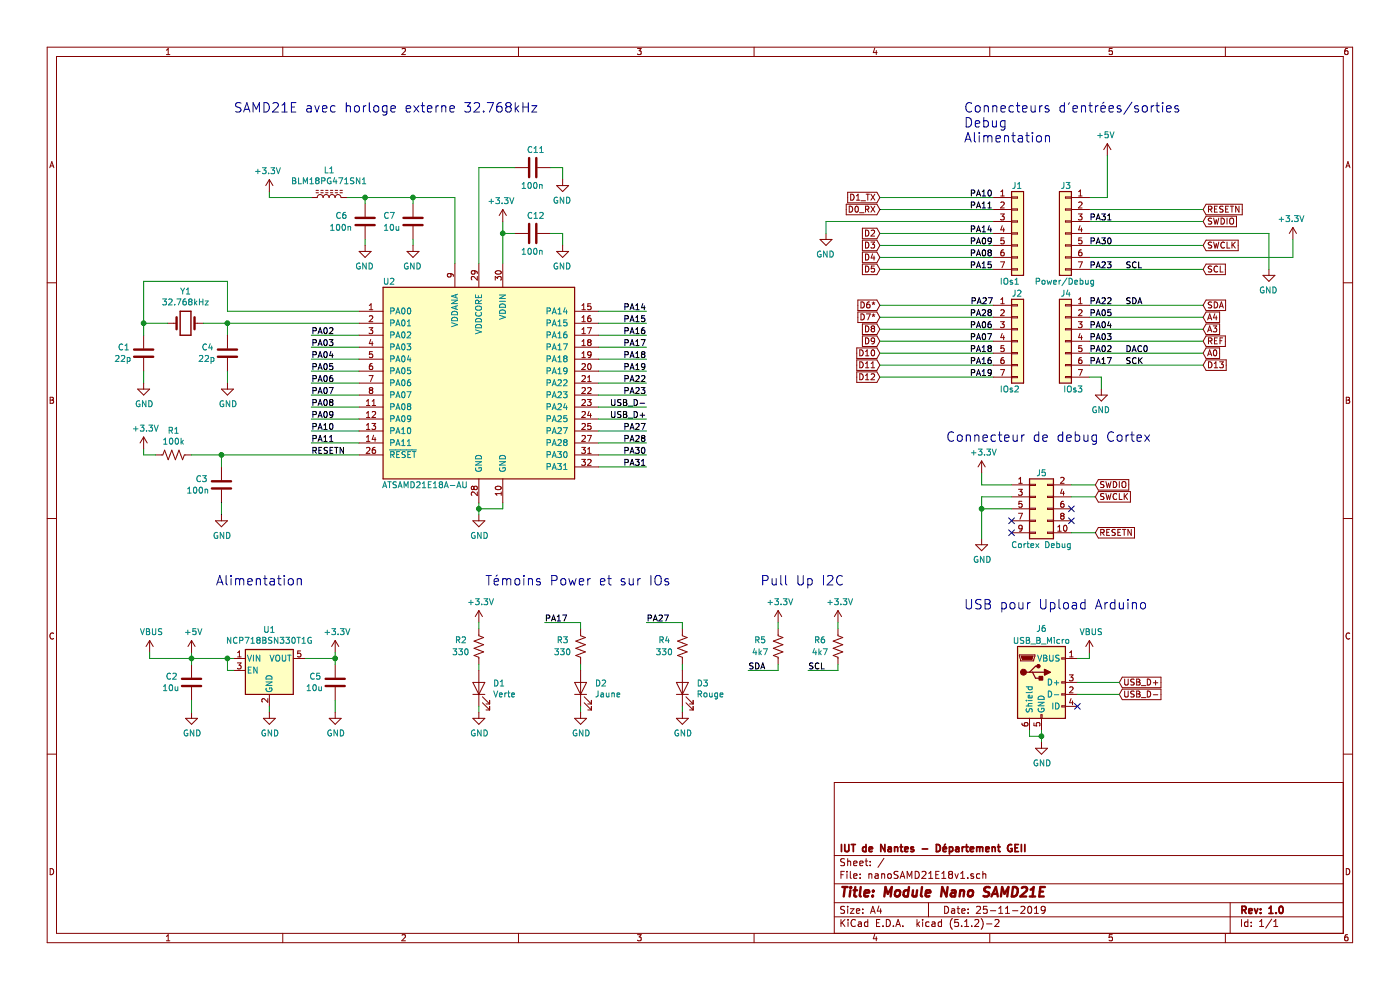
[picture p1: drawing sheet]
EESchema Schematic File Version 4
LIBS:nanoSAMD21E18v1-cache
EELAYER 29 0
EELAYER END
$Descr A4 11693 8268
encoding utf-8
Sheet 1 1
Title "Module Nano SAMD21E"
Date "25-11-2019"
Rev "1.0"
Comp "IUT de Nantes - Département GEII"
Comment1 ""
Comment2 ""
Comment3 ""
Comment4 ""
$EndDescr
$Comp
L Device:Crystal Y1
U 1 1
P 1550 2700
F 0 "Y1" H 1550 2968 50  0000 C CNN
F 1 "32.768kHz" H 1550 2877 50  0000 C CNN
F 2 "Crystal:Crystal_C38-LF_D3.0mm_L8.0mm_Horizontal" H 1550 2700 50  0001 C CNN
F 3 "https://fr.farnell.com/abracon/ab38t-32-768khz/crystal-32-768k-12-5pf-cl-watch/dp/1611828" H 1550 2700 50  0001 C CNN
	1    1550 2700
	1    0    0    -1  
$EndComp
Wire Wire Line
	1700 2700 1900 2700
Wire Wire Line
	1900 2800 1900 2700
Connection ~ 1900 2700
Wire Wire Line
	1900 2700 3000 2700
Wire Wire Line
	1900 3200 1900 3100
Wire Wire Line
	1900 2600 1900 2350
Wire Wire Line
	1900 2350 1200 2350
Wire Wire Line
	1200 2350 1200 2700
Wire Wire Line
	1200 2700 1400 2700
Wire Wire Line
	1900 2600 3000 2600
$Comp
L Device:C C1
U 1 1
P 1200 2950
F 0 "C1" H 1086 2904 50  0000 R CNN
F 1 "22p" H 1100 3000 50  0000 R CNN
F 2 "Capacitor_SMD:C_0603_1608Metric_Pad1.05x0.95mm_HandSolder" H 1238 2800 50  0001 C CNN
F 3 "https://fr.farnell.com/multicomp/mcu0603c220jct/cond-22pf-50v-5-c0g-np0-0603/dp/9406107" H 1200 2950 50  0001 C CNN
F 4 "9406107" H 1200 2950 50  0001 C CNN "CodeFarnell"
	1    1200 2950
	1    0    0    1   
$EndComp
Wire Wire Line
	1200 2700 1200 2800
Connection ~ 1200 2700
Wire Wire Line
	1200 3200 1200 3100
$Comp
L power:GND #PWR01
U 1 1
P 1200 3200
F 0 "#PWR01" H 1200 2950 50  0001 C CNN
F 1 "GND" H 1205 3027 50  0000 C CNN
F 2 "" H 1200 3200 50  0001 C CNN
F 3 "" H 1200 3200 50  0001 C CNN
	1    1200 3200
	1    0    0    -1  
$EndComp
$Comp
L power:GND #PWR07
U 1 1
P 1900 3200
F 0 "#PWR07" H 1900 2950 50  0001 C CNN
F 1 "GND" H 1905 3027 50  0000 C CNN
F 2 "" H 1900 3200 50  0001 C CNN
F 3 "" H 1900 3200 50  0001 C CNN
	1    1900 3200
	1    0    0    -1  
$EndComp
$Comp
L Device:C C4
U 1 1
P 1900 2950
F 0 "C4" H 1786 2904 50  0000 R CNN
F 1 "22p" H 1800 3000 50  0000 R CNN
F 2 "Capacitor_SMD:C_0603_1608Metric_Pad1.05x0.95mm_HandSolder" H 1938 2800 50  0001 C CNN
F 3 "https://fr.farnell.com/multicomp/mcu0603c220jct/cond-22pf-50v-5-c0g-np0-0603/dp/9406107" H 1900 2950 50  0001 C CNN
F 4 "9406107" H 1900 2950 50  0001 C CNN "CodeFarnell"
	1    1900 2950
	1    0    0    1   
$EndComp
Wire Wire Line
	2600 2800 3000 2800
Wire Wire Line
	2600 2900 3000 2900
Wire Wire Line
	2600 3000 3000 3000
Wire Wire Line
	2600 3200 3000 3200
Wire Wire Line
	2600 3300 3000 3300
$Comp
L Device:R_US R1
U 1 1
P 1450 3800
F 0 "R1" V 1245 3800 50  0000 C CNN
F 1 "100k" V 1336 3800 50  0000 C CNN
F 2 "Resistor_SMD:R_0603_1608Metric_Pad1.05x0.95mm_HandSolder" V 1490 3790 50  0001 C CNN
F 3 "https://fr.farnell.com/multicomp/mcwr06x1003ftl/res-couche-epaisse-100k-1-0-1w/dp/2447226" H 1450 3800 50  0001 C CNN
	1    1450 3800
	0    1    1    0   
$EndComp
Wire Wire Line
	1600 3800 1850 3800
Wire Wire Line
	1200 3750 1200 3800
Wire Wire Line
	1200 3800 1300 3800
$Comp
L power:+3.3V #PWR02
U 1 1
P 1200 3750
F 0 "#PWR02" H 1200 3600 50  0001 C CNN
F 1 "+3.3V" H 1215 3923 50  0000 C CNN
F 2 "" H 1200 3750 50  0001 C CNN
F 3 "" H 1200 3750 50  0001 C CNN
	1    1200 3750
	1    0    0    -1  
$EndComp
Wire Wire Line
	5400 3900 5000 3900
Wire Wire Line
	5000 3800 5400 3800
$Comp
L Device:C C12
U 1 1
P 4450 1950
F 0 "C12" V 4300 2000 50  0000 R CNN
F 1 "100n" V 4600 2050 50  0000 R CNN
F 2 "Capacitor_SMD:C_0603_1608Metric_Pad1.05x0.95mm_HandSolder" H 4488 1800 50  0001 C CNN
F 3 "https://fr.farnell.com/kemet/c0603c104m4ractu/condensateur-0-1-f-16v-20-x7r/dp/2581045" H 4450 1950 50  0001 C CNN
	1    4450 1950
	0    -1   1    0   
$EndComp
Wire Wire Line
	4000 4250 4200 4250
Wire Wire Line
	4200 4250 4200 4200
Wire Wire Line
	4000 4250 4000 4200
Wire Wire Line
	4000 4300 4000 4250
Connection ~ 4000 4250
$Comp
L power:GND #PWR019
U 1 1
P 4000 4300
F 0 "#PWR019" H 4000 4050 50  0001 C CNN
F 1 "GND" H 4005 4127 50  0000 C CNN
F 2 "" H 4000 4300 50  0001 C CNN
F 3 "" H 4000 4300 50  0001 C CNN
	1    4000 4300
	1    0    0    -1  
$EndComp
Wire Wire Line
	2600 3500 3000 3500
Wire Wire Line
	3000 3600 2600 3600
Wire Wire Line
	2600 3700 3000 3700
Wire Wire Line
	5000 2800 5400 2800
Wire Wire Line
	5000 2900 5400 2900
Wire Wire Line
	5400 3000 5000 3000
Wire Wire Line
	5000 3100 5400 3100
Text GLabel 10050 2750 2    50   Input ~ 0
A3
Wire Wire Line
	10050 2750 9100 2750
Text GLabel 10050 2650 2    50   Input ~ 0
A4
Wire Wire Line
	10050 2650 9100 2650
Text GLabel 10050 2950 2    50   Input ~ 0
A0
Wire Wire Line
	9100 2950 10050 2950
$Comp
L power:GND #PWR033
U 1 1
P 10600 2250
F 0 "#PWR033" H 10600 2000 50  0001 C CNN
F 1 "GND" H 10605 2077 50  0000 C CNN
F 2 "" H 10600 2250 50  0001 C CNN
F 3 "" H 10600 2250 50  0001 C CNN
	1    10600 2250
	-1   0    0    -1  
$EndComp
$Comp
L power:+3.3V #PWR034
U 1 1
P 10800 2000
F 0 "#PWR034" H 10800 1850 50  0001 C CNN
F 1 "+3.3V" H 10815 2173 50  0000 C CNN
F 2 "" H 10800 2000 50  0001 C CNN
F 3 "" H 10800 2000 50  0001 C CNN
	1    10800 2000
	-1   0    0    -1  
$EndComp
$Comp
L power:+5V #PWR032
U 1 1
P 9250 1300
F 0 "#PWR032" H 9250 1150 50  0001 C CNN
F 1 "+5V" H 9265 1473 50  0000 C CNN
F 2 "" H 9250 1300 50  0001 C CNN
F 3 "" H 9250 1300 50  0001 C CNN
	1    9250 1300
	-1   0    0    -1  
$EndComp
Text GLabel 10050 3050 2    50   Input ~ 0
D13
Text GLabel 10050 2050 2    50   Input ~ 0
SWCLK
Wire Wire Line
	9100 3050 10050 3050
Wire Wire Line
	9100 2050 10050 2050
$Comp
L Connector_Generic:Conn_02x05_Odd_Even J5
U 1 1
P 8650 4250
F 0 "J5" H 8700 4550 50  0000 C CNN
F 1 "Cortex Debug" H 8700 3950 50  0000 C CNN
F 2 "Connector_PinHeader_1.27mm:PinHeader_2x05_P1.27mm_Vertical" H 8650 4250 50  0001 C CNN
F 3 "https://fr.farnell.com/multicomp/2199sb-10g-301523/embase-male-2-rangee-vert-10voies/dp/1577743" H 8650 4250 50  0001 C CNN
	1    8650 4250
	1    0    0    -1  
$EndComp
NoConn ~ 8450 4350
NoConn ~ 8450 4450
NoConn ~ 8950 4250
NoConn ~ 8950 4350
Text GLabel 9150 4050 2    50   Input ~ 0
SWDIO
Text GLabel 9150 4150 2    50   Input ~ 0
SWCLK
Text GLabel 9150 4450 2    50   Input ~ 0
RESETN
$Comp
L power:+3.3V #PWR028
U 1 1
P 8200 3950
F 0 "#PWR028" H 8200 3800 50  0001 C CNN
F 1 "+3.3V" H 8215 4123 50  0000 C CNN
F 2 "" H 8200 3950 50  0001 C CNN
F 3 "" H 8200 3950 50  0001 C CNN
	1    8200 3950
	1    0    0    -1  
$EndComp
Wire Wire Line
	8450 4050 8200 4050
Wire Wire Line
	8200 4050 8200 3950
Wire Wire Line
	9150 4050 8950 4050
Wire Wire Line
	9150 4150 8950 4150
Wire Wire Line
	9150 4450 8950 4450
$Comp
L power:GND #PWR029
U 1 1
P 8200 4500
F 0 "#PWR029" H 8200 4250 50  0001 C CNN
F 1 "GND" H 8205 4327 50  0000 C CNN
F 2 "" H 8200 4500 50  0001 C CNN
F 3 "" H 8200 4500 50  0001 C CNN
	1    8200 4500
	1    0    0    -1  
$EndComp
Wire Wire Line
	8450 4150 8200 4150
Wire Wire Line
	8200 4150 8200 4250
Wire Wire Line
	8450 4250 8200 4250
Connection ~ 8200 4250
Wire Wire Line
	8200 4250 8200 4500
$Comp
L Regulator_Linear:AP2112K-3.3 U1
U 1 1
P 2250 5600
F 0 "U1" H 2250 5942 50  0000 C CNN
F 1 "NCP718BSN330T1G" H 2250 5851 50  0000 C CNN
F 2 "Package_TO_SOT_SMD:SOT-23-5" H 2250 5925 50  0001 C CNN
F 3 "http://www.farnell.com/datasheets/2711392.pdf?_ga=2.128431375.2016276208.1563793213-783736631.1557502390&_gac=1.24793032.1563307768.CjwKCAjw67XpBRBqEiwA5RCocQzq7OHHN_cDmO5K4mRKaW0oesHhASslAwVfTbCNhmgxy2ZB2NqXABoCco0QAvD_BwE" H 2250 5700 50  0001 C CNN
F 4 "2981166" H 2250 5600 50  0001 C CNN "CodeFarnell"
	1    2250 5600
	1    0    0    -1  
$EndComp
$Comp
L power:GND #PWR05
U 1 1
P 1600 5950
F 0 "#PWR05" H 1600 5700 50  0001 C CNN
F 1 "GND" H 1605 5777 50  0000 C CNN
F 2 "" H 1600 5950 50  0001 C CNN
F 3 "" H 1600 5950 50  0001 C CNN
	1    1600 5950
	1    0    0    -1  
$EndComp
$Comp
L Device:C C2
U 1 1
P 1600 5700
F 0 "C2" H 1486 5654 50  0000 R CNN
F 1 "10u" H 1500 5750 50  0000 R CNN
F 2 "Capacitor_SMD:C_0603_1608Metric_Pad1.05x0.95mm_HandSolder" H 1638 5550 50  0001 C CNN
F 3 "https://fr.farnell.com/murata/grm188r60j106me47d/condensateur-10-f-6-3v-20-x5r/dp/1735528" H 1600 5700 50  0001 C CNN
	1    1600 5700
	1    0    0    1   
$EndComp
Wire Wire Line
	1600 5850 1600 5950
Wire Wire Line
	1950 5500 1900 5500
Wire Wire Line
	1600 5500 1600 5550
Wire Wire Line
	1950 5600 1900 5600
Wire Wire Line
	1900 5600 1900 5500
Connection ~ 1900 5500
Wire Wire Line
	1900 5500 1600 5500
Wire Wire Line
	2250 5950 2250 5900
$Comp
L power:GND #PWR08
U 1 1
P 2250 5950
F 0 "#PWR08" H 2250 5700 50  0001 C CNN
F 1 "GND" H 2255 5777 50  0000 C CNN
F 2 "" H 2250 5950 50  0001 C CNN
F 3 "" H 2250 5950 50  0001 C CNN
	1    2250 5950
	1    0    0    -1  
$EndComp
Wire Wire Line
	1600 5450 1600 5500
Connection ~ 1600 5500
$Comp
L power:+3.3V #PWR010
U 1 1
P 2800 5450
F 0 "#PWR010" H 2800 5300 50  0001 C CNN
F 1 "+3.3V" H 2815 5623 50  0000 C CNN
F 2 "" H 2800 5450 50  0001 C CNN
F 3 "" H 2800 5450 50  0001 C CNN
	1    2800 5450
	1    0    0    -1  
$EndComp
$Comp
L power:+5V #PWR04
U 1 1
P 1600 5450
F 0 "#PWR04" H 1600 5300 50  0001 C CNN
F 1 "+5V" H 1615 5623 50  0000 C CNN
F 2 "" H 1600 5450 50  0001 C CNN
F 3 "" H 1600 5450 50  0001 C CNN
	1    1600 5450
	1    0    0    -1  
$EndComp
$Comp
L Device:C C5
U 1 1
P 2800 5700
F 0 "C5" H 2686 5654 50  0000 R CNN
F 1 "10u" H 2700 5750 50  0000 R CNN
F 2 "Capacitor_SMD:C_0603_1608Metric_Pad1.05x0.95mm_HandSolder" H 2838 5550 50  0001 C CNN
F 3 "https://fr.farnell.com/murata/grm188r60j106me47d/condensateur-10-f-6-3v-20-x5r/dp/1735528" H 2800 5700 50  0001 C CNN
	1    2800 5700
	1    0    0    1   
$EndComp
Wire Wire Line
	2800 5450 2800 5500
Wire Wire Line
	2800 5500 2550 5500
Connection ~ 2800 5500
Wire Wire Line
	2800 5500 2800 5550
Wire Wire Line
	2800 5950 2800 5850
$Comp
L power:GND #PWR011
U 1 1
P 2800 5950
F 0 "#PWR011" H 2800 5700 50  0001 C CNN
F 1 "GND" H 2805 5777 50  0000 C CNN
F 2 "" H 2800 5950 50  0001 C CNN
F 3 "" H 2800 5950 50  0001 C CNN
	1    2800 5950
	1    0    0    -1  
$EndComp
$Comp
L Connector:USB_B_Micro J6
U 1 1
P 8700 5700
F 0 "J6" H 8700 6150 50  0000 C CNN
F 1 "USB_B_Micro" H 8700 6050 50  0000 C CNN
F 2 "Connector_USB:USB_Micro-B_Amphenol_10103594-0001LF_Horizontal" H 8850 5650 50  0001 C CNN
F 3 "https://fr.farnell.com/amphenol-icc-fci/10118194-0001lf/micro-usb-2-0-type-b-femelle-cms/dp/2668482" H 8850 5650 50  0001 C CNN
	1    8700 5700
	1    0    0    -1  
$EndComp
Wire Wire Line
	9100 5450 9100 5500
Wire Wire Line
	9100 5500 9000 5500
Text GLabel 9350 5800 2    50   Input ~ 0
USB_D-
Wire Wire Line
	9000 5800 9350 5800
Text GLabel 9350 5700 2    50   Input ~ 0
USB_D+
Wire Wire Line
	9000 5700 9350 5700
NoConn ~ 9000 5900
Wire Wire Line
	8700 6200 8700 6150
$Comp
L power:GND #PWR030
U 1 1
P 8700 6200
F 0 "#PWR030" H 8700 5950 50  0001 C CNN
F 1 "GND" H 8705 6027 50  0000 C CNN
F 2 "" H 8700 6200 50  0001 C CNN
F 3 "" H 8700 6200 50  0001 C CNN
	1    8700 6200
	1    0    0    -1  
$EndComp
Wire Wire Line
	8600 6100 8600 6150
Wire Wire Line
	8600 6150 8700 6150
Connection ~ 8700 6150
Wire Wire Line
	8700 6150 8700 6100
$Comp
L power:VBUS #PWR03
U 1 1
P 1250 5450
F 0 "#PWR03" H 1250 5300 50  0001 C CNN
F 1 "VBUS" H 1265 5623 50  0000 C CNN
F 2 "" H 1250 5450 50  0001 C CNN
F 3 "" H 1250 5450 50  0001 C CNN
	1    1250 5450
	1    0    0    -1  
$EndComp
Wire Wire Line
	1250 5500 1250 5450
$Comp
L power:VBUS #PWR031
U 1 1
P 9100 5450
F 0 "#PWR031" H 9100 5300 50  0001 C CNN
F 1 "VBUS" H 9115 5623 50  0000 C CNN
F 2 "" H 9100 5450 50  0001 C CNN
F 3 "" H 9100 5450 50  0001 C CNN
	1    9100 5450
	1    0    0    -1  
$EndComp
Text GLabel 10050 1750 2    50   Input ~ 0
RESETN
Wire Wire Line
	7350 1750 8300 1750
Wire Wire Line
	7350 1650 8300 1650
Text GLabel 7350 1650 0    50   Input ~ 0
D1_TX
Text GLabel 7350 1750 0    50   Input ~ 0
D0_RX
$Comp
L power:GND #PWR027
U 1 1
P 6900 1950
F 0 "#PWR027" H 6900 1700 50  0001 C CNN
F 1 "GND" H 6905 1777 50  0000 C CNN
F 2 "" H 6900 1950 50  0001 C CNN
F 3 "" H 6900 1950 50  0001 C CNN
	1    6900 1950
	-1   0    0    -1  
$EndComp
Wire Wire Line
	7350 2850 8300 2850
Text GLabel 7350 2850 0    50   Input ~ 0
D9
Wire Wire Line
	7350 2750 8300 2750
Text GLabel 7350 2750 0    50   Input ~ 0
D8
Wire Wire Line
	7350 2650 8300 2650
Text GLabel 7350 2650 0    50   Input ~ 0
D7*
Wire Wire Line
	7350 2550 8300 2550
Text GLabel 7350 2550 0    50   Input ~ 0
D6*
Wire Wire Line
	7350 2250 8300 2250
Text GLabel 7350 2250 0    50   Input ~ 0
D5
Wire Wire Line
	7350 2150 8300 2150
Text GLabel 7350 2150 0    50   Input ~ 0
D4
Wire Wire Line
	7350 2050 8300 2050
Text GLabel 7350 2050 0    50   Input ~ 0
D3
Wire Wire Line
	7350 1950 8300 1950
Text GLabel 7350 1950 0    50   Input ~ 0
D2
Wire Wire Line
	7350 2950 8300 2950
Text GLabel 7350 2950 0    50   Input ~ 0
D10
Wire Wire Line
	7350 3050 8300 3050
Text GLabel 7350 3050 0    50   Input ~ 0
D11
Text Label 8100 1650 0    50   ~ 0
PA10
Text Label 8100 1750 0    50   ~ 0
PA11
Text Label 8100 1950 0    50   ~ 0
PA14
Text Label 8100 2050 0    50   ~ 0
PA09
Text Label 8100 2150 0    50   ~ 0
PA08
Text Label 8100 2250 0    50   ~ 0
PA15
Text Label 8100 2750 0    50   ~ 0
PA06
Text Label 8100 2850 0    50   ~ 0
PA07
Text Label 8100 2950 0    50   ~ 0
PA18
Text Label 9100 2050 0    50   ~ 0
PA30
Text Label 9100 3050 0    50   ~ 0
PA17
Text Label 9100 2950 0    50   ~ 0
PA02
Text Label 9100 2750 0    50   ~ 0
PA04
Text Label 9100 2650 0    50   ~ 0
PA05
Text Label 9400 2550 0    50   ~ 0
SDA
Text Label 9400 2250 0    50   ~ 0
SCL
Text Label 9400 2950 0    50   ~ 0
DAC0
Text Label 2600 3500 0    50   ~ 0
PA09
Text Label 2600 3600 0    50   ~ 0
PA10
Text Label 2600 3700 0    50   ~ 0
PA11
Text Label 2600 2800 0    50   ~ 0
PA02
Text Label 2600 2900 0    50   ~ 0
PA03
Text Label 5400 2900 2    50   ~ 0
PA17
Text Label 5400 3800 2    50   ~ 0
PA30
Text Label 5400 3900 2    50   ~ 0
PA31
Text Label 5400 3100 2    50   ~ 0
PA19
Text Label 5400 2800 2    50   ~ 0
PA16
Text Label 5400 3000 2    50   ~ 0
PA18
Text Label 2600 3200 0    50   ~ 0
PA06
Text Label 2600 3000 0    50   ~ 0
PA04
Wire Wire Line
	2600 3100 3000 3100
Text Label 2600 3100 0    50   ~ 0
PA05
Text Label 2600 3300 0    50   ~ 0
PA07
Text Label 9400 3050 0    50   ~ 0
SCK
Wire Wire Line
	1250 5500 1600 5500
$Comp
L Device:C C3
U 1 1
P 1850 4050
F 0 "C3" H 1736 4004 50  0000 R CNN
F 1 "100n" H 1750 4100 50  0000 R CNN
F 2 "Capacitor_SMD:C_0603_1608Metric_Pad1.05x0.95mm_HandSolder" H 1888 3900 50  0001 C CNN
F 3 "https://fr.farnell.com/kemet/c0603c104m4ractu/condensateur-0-1-f-16v-20-x7r/dp/2581045" H 1850 4050 50  0001 C CNN
	1    1850 4050
	1    0    0    1   
$EndComp
Wire Wire Line
	1850 3800 1850 3900
Wire Wire Line
	1850 4300 1850 4200
$Comp
L power:GND #PWR06
U 1 1
P 1850 4300
F 0 "#PWR06" H 1850 4050 50  0001 C CNN
F 1 "GND" H 1855 4127 50  0000 C CNN
F 2 "" H 1850 4300 50  0001 C CNN
F 3 "" H 1850 4300 50  0001 C CNN
	1    1850 4300
	1    0    0    -1  
$EndComp
$Comp
L power:+3.3V #PWR016
U 1 1
P 4000 5200
F 0 "#PWR016" H 4000 5050 50  0001 C CNN
F 1 "+3.3V" H 4015 5373 50  0000 C CNN
F 2 "" H 4000 5200 50  0001 C CNN
F 3 "" H 4000 5200 50  0001 C CNN
	1    4000 5200
	1    0    0    -1  
$EndComp
$Comp
L Device:R_US R2
U 1 1
P 4000 5400
F 0 "R2" H 4150 5350 50  0000 C CNN
F 1 "330" H 4150 5450 50  0000 C CNN
F 2 "Resistor_SMD:R_0603_1608Metric_Pad1.05x0.95mm_HandSolder" V 4040 5390 50  0001 C CNN
F 3 "https://fr.farnell.com/multicomp/mcwr06x3300ftl/res-couche-epaisse-330r-1-0-1w/dp/2447339" H 4000 5400 50  0001 C CNN
	1    4000 5400
	-1   0    0    1   
$EndComp
Wire Wire Line
	4000 5200 4000 5250
Wire Wire Line
	4000 5600 4000 5550
$Comp
L Device:LED D1
U 1 1
P 4000 5750
F 0 "D1" V 4039 5633 50  0000 R CNN
F 1 "Verte" V 3948 5633 50  0000 R CNN
F 2 "LED_SMD:LED_0603_1608Metric_Pad1.05x0.95mm_HandSolder" H 4000 5750 50  0001 C CNN
F 3 "https://fr.farnell.com/kingbright/kpt-1608cgck/led-vert-0603-cms/dp/2099220" H 4000 5750 50  0001 C CNN
	1    4000 5750
	0    -1   -1   0   
$EndComp
Wire Wire Line
	4000 5950 4000 5900
$Comp
L power:GND #PWR017
U 1 1
P 4000 5950
F 0 "#PWR017" H 4000 5700 50  0001 C CNN
F 1 "GND" H 4005 5777 50  0000 C CNN
F 2 "" H 4000 5950 50  0001 C CNN
F 3 "" H 4000 5950 50  0001 C CNN
	1    4000 5950
	1    0    0    -1  
$EndComp
$Comp
L Device:R_US R3
U 1 1
P 4850 5400
F 0 "R3" H 5000 5350 50  0000 C CNN
F 1 "330" H 5000 5450 50  0000 C CNN
F 2 "Resistor_SMD:R_0603_1608Metric_Pad1.05x0.95mm_HandSolder" V 4890 5390 50  0001 C CNN
F 3 "https://fr.farnell.com/multicomp/mcwr06x3300ftl/res-couche-epaisse-330r-1-0-1w/dp/2447339" H 4850 5400 50  0001 C CNN
	1    4850 5400
	-1   0    0    1   
$EndComp
Wire Wire Line
	4850 5200 4850 5250
Wire Wire Line
	4850 5600 4850 5550
$Comp
L Device:LED D2
U 1 1
P 4850 5750
F 0 "D2" V 4889 5632 50  0000 R CNN
F 1 "Jaune" V 4798 5632 50  0000 R CNN
F 2 "LED_SMD:LED_0603_1608Metric_Pad1.05x0.95mm_HandSolder" H 4850 5750 50  0001 C CNN
F 3 "https://fr.farnell.com/kingbright/kpt-1608yc/led-jaune-0603-cms/dp/2099227" H 4850 5750 50  0001 C CNN
	1    4850 5750
	0    -1   -1   0   
$EndComp
Wire Wire Line
	4850 5950 4850 5900
$Comp
L power:GND #PWR023
U 1 1
P 4850 5950
F 0 "#PWR023" H 4850 5700 50  0001 C CNN
F 1 "GND" H 4855 5777 50  0000 C CNN
F 2 "" H 4850 5950 50  0001 C CNN
F 3 "" H 4850 5950 50  0001 C CNN
	1    4850 5950
	1    0    0    -1  
$EndComp
Wire Wire Line
	4550 5200 4850 5200
Text Label 4550 5200 0    50   ~ 0
PA17
$Comp
L MesComposants:ATSAMD21E18A-AU U2
U 1 1
P 4000 3200
F 0 "U2" H 3250 4050 50  0000 C CNN
F 1 "ATSAMD21E18A-AU" H 3550 2350 50  0000 C CNN
F 2 "Package_QFP:TQFP-32_7x7mm_P0.8mm" H 5000 4100 50  0001 C CNN
F 3 "http://ww1.microchip.com/downloads/en/DeviceDoc/60001477A.pdf" H 4000 3200 50  0001 C CNN
	1    4000 3200
	1    0    0    -1  
$EndComp
Wire Wire Line
	4200 2200 4200 1950
Wire Wire Line
	4200 1950 4300 1950
Wire Wire Line
	4600 1950 4700 1950
Wire Wire Line
	4700 1950 4700 2050
$Comp
L power:GND #PWR022
U 1 1
P 4700 2050
F 0 "#PWR022" H 4700 1800 50  0001 C CNN
F 1 "GND" H 4705 1877 50  0000 C CNN
F 2 "" H 4700 2050 50  0001 C CNN
F 3 "" H 4700 2050 50  0001 C CNN
	1    4700 2050
	-1   0    0    -1  
$EndComp
Wire Wire Line
	4200 1850 4200 1950
Connection ~ 4200 1950
$Comp
L power:+3.3V #PWR020
U 1 1
P 4200 1850
F 0 "#PWR020" H 4200 1700 50  0001 C CNN
F 1 "+3.3V" H 4215 2023 50  0000 C CNN
F 2 "" H 4200 1850 50  0001 C CNN
F 3 "" H 4200 1850 50  0001 C CNN
	1    4200 1850
	-1   0    0    -1  
$EndComp
$Comp
L Device:C C11
U 1 1
P 4450 1400
F 0 "C11" V 4300 1450 50  0000 R CNN
F 1 "100n" V 4600 1500 50  0000 R CNN
F 2 "Capacitor_SMD:C_0603_1608Metric_Pad1.05x0.95mm_HandSolder" H 4488 1250 50  0001 C CNN
F 3 "https://fr.farnell.com/kemet/c0603c104m4ractu/condensateur-0-1-f-16v-20-x7r/dp/2581045" H 4450 1400 50  0001 C CNN
	1    4450 1400
	0    -1   1    0   
$EndComp
Wire Wire Line
	4300 1400 4000 1400
Wire Wire Line
	4000 1400 4000 2200
Wire Wire Line
	4600 1400 4700 1400
Wire Wire Line
	4700 1400 4700 1500
$Comp
L power:GND #PWR021
U 1 1
P 4700 1500
F 0 "#PWR021" H 4700 1250 50  0001 C CNN
F 1 "GND" H 4705 1327 50  0000 C CNN
F 2 "" H 4700 1500 50  0001 C CNN
F 3 "" H 4700 1500 50  0001 C CNN
	1    4700 1500
	-1   0    0    -1  
$EndComp
Wire Wire Line
	3000 3800 1850 3800
Connection ~ 1850 3800
Text Label 2600 3800 0    50   ~ 0
RESETN
Text Label 5400 3500 2    50   ~ 0
USB_D+
Text Label 5400 3400 2    50   ~ 0
USB_D-
Wire Wire Line
	5400 3500 5000 3500
Wire Wire Line
	5400 3400 5000 3400
$Comp
L Device:L_Core_Ferrite L1
U 1 1
P 2750 1650
F 0 "L1" V 2975 1650 50  0000 C CNN
F 1 "BLM18PG471SN1" V 2884 1650 50  0000 C CNN
F 2 "Inductor_SMD:L_0603_1608Metric_Pad1.05x0.95mm_HandSolder" H 2750 1650 50  0001 C CNN
F 3 "https://fr.farnell.com/murata/blm18pg471sn1d/perle-de-ferrite-0603-470-ohms/dp/1515745" H 2750 1650 50  0001 C CNN
	1    2750 1650
	0    -1   -1   0   
$EndComp
$Comp
L Device:C C6
U 1 1
P 3050 1850
F 0 "C6" H 3300 1900 50  0000 R CNN
F 1 "100n" H 3350 1800 50  0000 R CNN
F 2 "Capacitor_SMD:C_0603_1608Metric_Pad1.05x0.95mm_HandSolder" H 3088 1700 50  0001 C CNN
F 3 "https://fr.farnell.com/kemet/c0603c104m4ractu/condensateur-0-1-f-16v-20-x7r/dp/2581045" H 3050 1850 50  0001 C CNN
	1    3050 1850
	-1   0    0    -1  
$EndComp
$Comp
L Device:C C7
U 1 1
P 3450 1850
F 0 "C7" H 3700 1900 50  0000 R CNN
F 1 "10u" H 3700 1800 50  0000 R CNN
F 2 "Capacitor_SMD:C_0603_1608Metric_Pad1.05x0.95mm_HandSolder" H 3488 1700 50  0001 C CNN
F 3 "https://fr.farnell.com/murata/grm188r60j106me47d/condensateur-10-f-6-3v-20-x5r/dp/1735528" H 3450 1850 50  0001 C CNN
	1    3450 1850
	-1   0    0    -1  
$EndComp
Wire Wire Line
	2900 1650 3050 1650
Wire Wire Line
	3050 1650 3050 1700
Wire Wire Line
	3050 1650 3450 1650
Wire Wire Line
	3450 1650 3450 1700
Connection ~ 3050 1650
Wire Wire Line
	3050 2050 3050 2000
Wire Wire Line
	3450 2050 3450 2000
$Comp
L power:GND #PWR014
U 1 1
P 3450 2050
F 0 "#PWR014" H 3450 1800 50  0001 C CNN
F 1 "GND" H 3455 1877 50  0000 C CNN
F 2 "" H 3450 2050 50  0001 C CNN
F 3 "" H 3450 2050 50  0001 C CNN
	1    3450 2050
	-1   0    0    -1  
$EndComp
$Comp
L power:GND #PWR012
U 1 1
P 3050 2050
F 0 "#PWR012" H 3050 1800 50  0001 C CNN
F 1 "GND" H 3055 1877 50  0000 C CNN
F 2 "" H 3050 2050 50  0001 C CNN
F 3 "" H 3050 2050 50  0001 C CNN
	1    3050 2050
	-1   0    0    -1  
$EndComp
Wire Wire Line
	3450 1650 3800 1650
Wire Wire Line
	3800 1650 3800 2200
Connection ~ 3450 1650
Wire Wire Line
	2250 1650 2600 1650
Wire Wire Line
	2250 1600 2250 1650
$Comp
L power:+3.3V #PWR09
U 1 1
P 2250 1600
F 0 "#PWR09" H 2250 1450 50  0001 C CNN
F 1 "+3.3V" H 2265 1773 50  0000 C CNN
F 2 "" H 2250 1600 50  0001 C CNN
F 3 "" H 2250 1600 50  0001 C CNN
	1    2250 1600
	-1   0    0    -1  
$EndComp
Wire Wire Line
	5400 3200 5000 3200
Wire Wire Line
	5400 3300 5000 3300
Text Label 5400 3200 2    50   ~ 0
PA22
Text Label 5400 3300 2    50   ~ 0
PA23
Text Label 8100 3050 0    50   ~ 0
PA16
Wire Wire Line
	10050 2250 9100 2250
Wire Wire Line
	10050 2550 9100 2550
Text Label 9100 2550 0    50   ~ 0
PA22
Text Label 9100 2250 0    50   ~ 0
PA23
Text GLabel 10050 2250 2    50   Input ~ 0
SCL
Text GLabel 10050 2550 2    50   Input ~ 0
SDA
Text GLabel 10050 1850 2    50   Input ~ 0
SWDIO
Wire Wire Line
	9100 1850 10050 1850
Text Label 9100 1850 0    50   ~ 0
PA31
Wire Wire Line
	9250 1300 9250 1650
Wire Wire Line
	9250 1650 9100 1650
Wire Wire Line
	7350 3150 8300 3150
Text GLabel 7350 3150 0    50   Input ~ 0
D12
Text Label 8100 3150 0    50   ~ 0
PA19
Wire Wire Line
	8300 1850 6900 1850
Wire Wire Line
	6900 1850 6900 1950
Wire Wire Line
	10050 1750 9100 1750
Wire Wire Line
	9100 1950 10600 1950
Wire Wire Line
	10600 1950 10600 2250
Wire Wire Line
	9100 2150 10800 2150
Wire Wire Line
	10800 2150 10800 2000
Wire Wire Line
	5400 3600 5000 3600
Text Label 5400 3600 2    50   ~ 0
PA27
Wire Wire Line
	2600 3400 3000 3400
Text Label 2600 3400 0    50   ~ 0
PA08
$Comp
L Connector_Generic:Conn_01x07 J1
U 1 1
P 8500 1950
F 0 "J1" H 8450 2350 50  0000 L CNN
F 1 "IOs1" H 8350 1550 50  0000 L CNN
F 2 "Connector_PinHeader_2.54mm:PinHeader_1x07_P2.54mm_Vertical" H 8500 1950 50  0001 C CNN
F 3 "https://fr.farnell.com/molex/22-28-4070/conn-header-7-voies-1-rangee-2/dp/3049534" H 8500 1950 50  0001 C CNN
	1    8500 1950
	1    0    0    -1  
$EndComp
Wire Wire Line
	5000 2700 5400 2700
Text Label 5400 2700 2    50   ~ 0
PA15
Wire Wire Line
	5000 2600 5400 2600
Text Label 5400 2600 2    50   ~ 0
PA14
$Comp
L Device:R_US R4
U 1 1
P 5700 5400
F 0 "R4" H 5850 5350 50  0000 C CNN
F 1 "330" H 5850 5450 50  0000 C CNN
F 2 "Resistor_SMD:R_0603_1608Metric_Pad1.05x0.95mm_HandSolder" V 5740 5390 50  0001 C CNN
F 3 "https://fr.farnell.com/multicomp/mcwr06x3300ftl/res-couche-epaisse-330r-1-0-1w/dp/2447339" H 5700 5400 50  0001 C CNN
	1    5700 5400
	-1   0    0    1   
$EndComp
Wire Wire Line
	5700 5200 5700 5250
Wire Wire Line
	5700 5600 5700 5550
$Comp
L Device:LED D3
U 1 1
P 5700 5750
F 0 "D3" V 5739 5632 50  0000 R CNN
F 1 "Rouge" V 5648 5632 50  0000 R CNN
F 2 "LED_SMD:LED_0603_1608Metric_Pad1.05x0.95mm_HandSolder" H 5700 5750 50  0001 C CNN
F 3 "https://fr.farnell.com/kingbright/kpt-1608ec/led-rouge-0603-cms/dp/2099221" H 5700 5750 50  0001 C CNN
	1    5700 5750
	0    -1   -1   0   
$EndComp
Wire Wire Line
	5700 5950 5700 5900
$Comp
L power:GND #PWR026
U 1 1
P 5700 5950
F 0 "#PWR026" H 5700 5700 50  0001 C CNN
F 1 "GND" H 5705 5777 50  0000 C CNN
F 2 "" H 5700 5950 50  0001 C CNN
F 3 "" H 5700 5950 50  0001 C CNN
	1    5700 5950
	1    0    0    -1  
$EndComp
Wire Wire Line
	5400 5200 5700 5200
Text Label 5400 5200 0    50   ~ 0
PA27
Wire Wire Line
	5400 3700 5000 3700
Text Label 5400 3700 2    50   ~ 0
PA28
Text Label 8100 2650 0    50   ~ 0
PA28
Text Label 9100 2850 0    50   ~ 0
PA03
Wire Wire Line
	9100 2850 10050 2850
Text GLabel 10050 2850 2    50   Input ~ 0
REF
Text Label 8300 2550 2    50   ~ 0
PA27
$Comp
L Connector_Generic:Conn_01x07 J2
U 1 1
P 8500 2850
F 0 "J2" H 8450 3250 50  0000 L CNN
F 1 "IOs2" H 8350 2450 50  0000 L CNN
F 2 "Connector_PinHeader_2.54mm:PinHeader_1x07_P2.54mm_Vertical" H 8500 2850 50  0001 C CNN
F 3 "https://fr.farnell.com/molex/22-28-4070/conn-header-7-voies-1-rangee-2/dp/3049534" H 8500 2850 50  0001 C CNN
	1    8500 2850
	1    0    0    -1  
$EndComp
$Comp
L Connector_Generic:Conn_01x07 J3
U 1 1
P 8900 1950
F 0 "J3" H 8850 2350 50  0000 L CNN
F 1 "Power/Debug" H 8650 1550 50  0000 L CNN
F 2 "Connector_PinHeader_2.54mm:PinHeader_1x07_P2.54mm_Vertical" H 8900 1950 50  0001 C CNN
F 3 "https://fr.farnell.com/molex/22-28-4070/conn-header-7-voies-1-rangee-2/dp/3049534" H 8900 1950 50  0001 C CNN
	1    8900 1950
	-1   0    0    -1  
$EndComp
$Comp
L Connector_Generic:Conn_01x07 J4
U 1 1
P 8900 2850
F 0 "J4" H 8850 3250 50  0000 L CNN
F 1 "IOs3" H 8750 2450 50  0000 L CNN
F 2 "Connector_PinHeader_2.54mm:PinHeader_1x07_P2.54mm_Vertical" H 8900 2850 50  0001 C CNN
F 3 "https://fr.farnell.com/molex/22-28-4070/conn-header-7-voies-1-rangee-2/dp/3049534" H 8900 2850 50  0001 C CNN
	1    8900 2850
	-1   0    0    -1  
$EndComp
$Comp
L power:GND #PWR0101
U 1 1
P 9200 3250
F 0 "#PWR0101" H 9200 3000 50  0001 C CNN
F 1 "GND" H 9205 3077 50  0000 C CNN
F 2 "" H 9200 3250 50  0001 C CNN
F 3 "" H 9200 3250 50  0001 C CNN
	1    9200 3250
	-1   0    0    -1  
$EndComp
Wire Wire Line
	9100 3150 9200 3150
Wire Wire Line
	9200 3150 9200 3250
$Comp
L Device:R_US R5
U 1 1
P 6500 5400
F 0 "R5" H 6650 5350 50  0000 C CNN
F 1 "4k7" H 6650 5450 50  0000 C CNN
F 2 "Resistor_SMD:R_0603_1608Metric_Pad1.05x0.95mm_HandSolder" V 6540 5390 50  0001 C CNN
F 3 "https://fr.farnell.com/multicomp/mcwr06x472-jtl/res-couche-epaisse-4k7-5-0-1w/dp/2694880" H 6500 5400 50  0001 C CNN
	1    6500 5400
	-1   0    0    1   
$EndComp
$Comp
L power:+3.3V #PWR013
U 1 1
P 6500 5200
F 0 "#PWR013" H 6500 5050 50  0001 C CNN
F 1 "+3.3V" H 6515 5373 50  0000 C CNN
F 2 "" H 6500 5200 50  0001 C CNN
F 3 "" H 6500 5200 50  0001 C CNN
	1    6500 5200
	1    0    0    -1  
$EndComp
Wire Wire Line
	6500 5200 6500 5250
Wire Wire Line
	6250 5600 6500 5600
Wire Wire Line
	6500 5600 6500 5550
Text Label 6250 5600 0    50   ~ 0
SDA
$Comp
L Device:R_US R6
U 1 1
P 7000 5400
F 0 "R6" H 7150 5350 50  0000 C CNN
F 1 "4k7" H 7150 5450 50  0000 C CNN
F 2 "Resistor_SMD:R_0603_1608Metric_Pad1.05x0.95mm_HandSolder" V 7040 5390 50  0001 C CNN
F 3 "https://fr.farnell.com/multicomp/mcwr06x472-jtl/res-couche-epaisse-4k7-5-0-1w/dp/2694880" H 7000 5400 50  0001 C CNN
	1    7000 5400
	-1   0    0    1   
$EndComp
$Comp
L power:+3.3V #PWR015
U 1 1
P 7000 5200
F 0 "#PWR015" H 7000 5050 50  0001 C CNN
F 1 "+3.3V" H 7015 5373 50  0000 C CNN
F 2 "" H 7000 5200 50  0001 C CNN
F 3 "" H 7000 5200 50  0001 C CNN
	1    7000 5200
	1    0    0    -1  
$EndComp
Wire Wire Line
	7000 5200 7000 5250
Wire Wire Line
	6750 5600 7000 5600
Wire Wire Line
	7000 5600 7000 5550
Text Label 6750 5600 0    50   ~ 0
SCL
Text Notes 8050 1200 0    79   ~ 0
Connecteurs d'entrées/sorties\nDebug\nAlimentation
Text Notes 7900 3700 0    79   ~ 0
Connecteur de debug Cortex
Text Notes 8050 5100 0    79   ~ 0
USB pour Upload Arduino
Text Notes 1800 4900 0    79   ~ 0
Alimentation
Text Notes 1950 950  0    79   ~ 0
SAMD21E avec horloge externe 32.768kHz
Text Notes 4050 4900 0    79   ~ 0
Témoins Power et sur IOs
Text Notes 6350 4900 0    79   ~ 0
Pull Up I2C
$EndSCHEMATC
